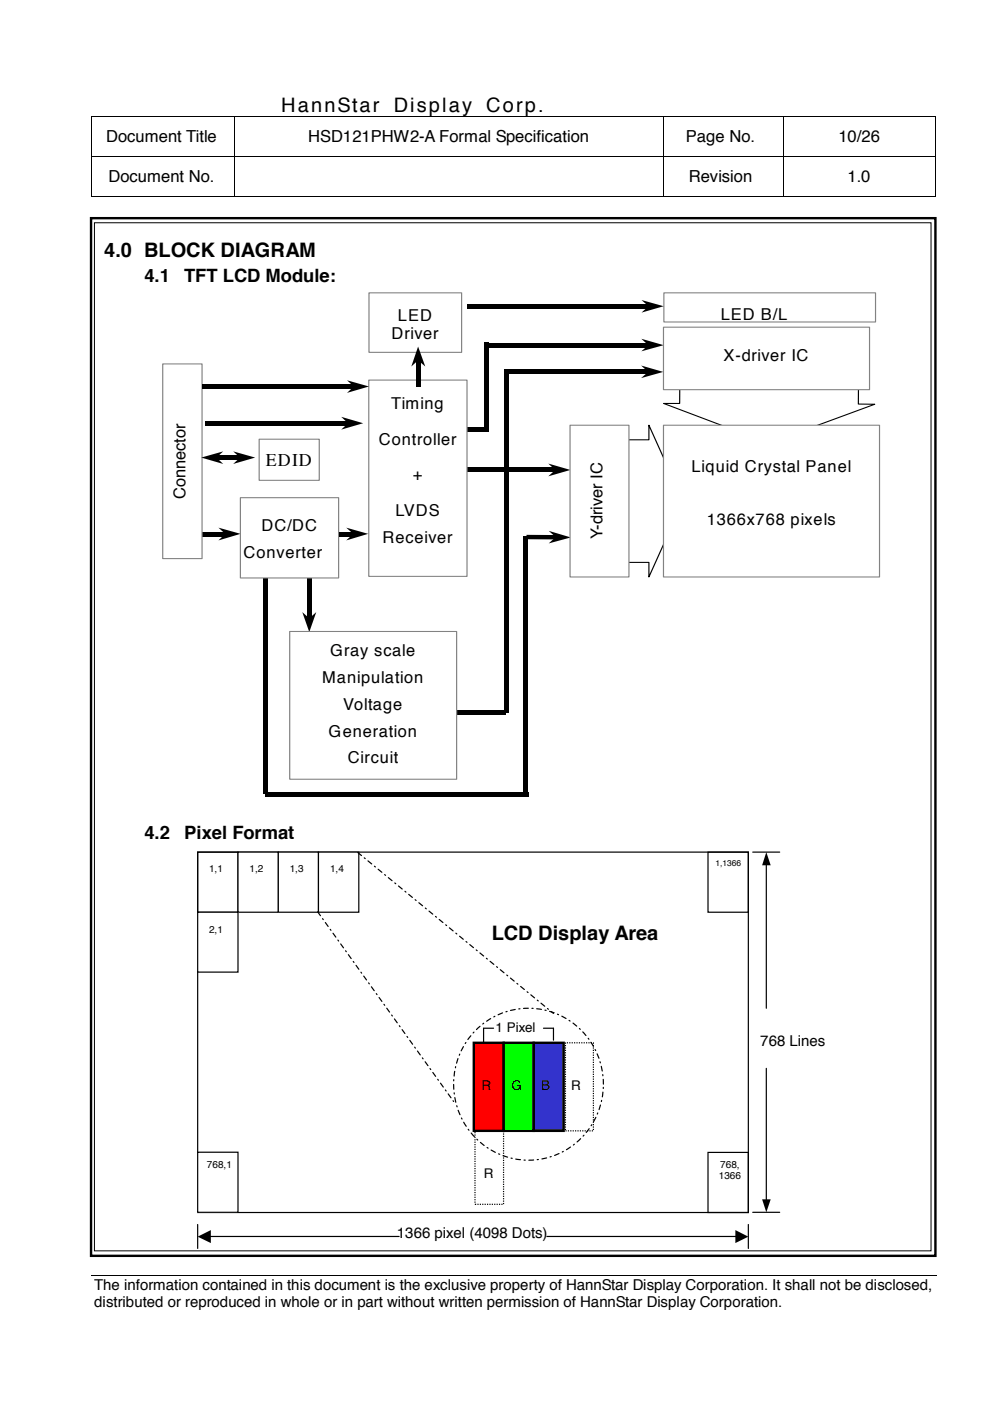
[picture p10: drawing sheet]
<svg xmlns="http://www.w3.org/2000/svg" width="210mm" height="297mm" viewBox="0 0 210 297" stroke-linecap="round" stroke-linejoin="round" font-family="sans-serif">
<g fill="#000">
<path d="M19.4 24.7h.2v.1h-.2zM19.4 33.1h.2v.2h-.2zM49.5 24.7h.2v.1h-.2zM49.5 33.1h.2v.2h-.2zM59.1 24.7h.1v.1h-.1zM140.5 24.7h.2v.1h-.2zM140.5 33.1h.2v.2h-.2zM165.9 24.7h.2v.1h-.2zM165.9 33.1h.2v.2h-.2zM198.2 24.7h.1v.1h-.1zM198.2 33.1h.1v.2h-.1zM19.4 41.6h.2v.2h-.2z"/>
<path d="M49.5 41.6h.2v.2h-.2zM140.5 41.6h.2v.2h-.2zM165.9 41.6h.2v.2h-.2zM198.2 41.6h.1v.2h-.1zM198.5 270.4v.1z"/>
</g>
<g fill="none" stroke="#000" stroke-width=".21">
<path d="M19.5 24.8v8.3M19.5 33.3v8.3M19.6 24.8h29.9M19.6 33.2h29.9M49.6 24.8v8.3M49.6 33.3v8.3M49.7 24.8h9.4M49.7 33.2h90.8M59.2 24.8h81.3M140.6 24.8v8.3M140.6 33.3v8.3M140.7 24.8h25.2"/>
<path d="M140.7 33.2h25.2M166 24.8v8.3M166 33.3v8.3M166.1 24.8h32.1M166.1 33.2h32.1M198.2 24.8v8.3M198.2 33.3v8.3M19.6 41.7h29.9M49.7 41.7h90.8M140.7 41.7h25.2M166.1 41.7h32.1M19.3 270.5h179.2"/>
</g>
<g fill="#fff">
<path d="M19.3 277.9h179.2z"/>
<path d="M198.5 270.5v7.4z"/>
</g>
<path d="M19.3 46.3h179v220h-179z" fill="none" stroke="#000" stroke-width=".51"/>
<path d="M20 47.2h177.4v218h-177.4z" fill-rule="evenodd" fill="#fff"/>
<path d="M20 47.2h177.4v218h-177.4z" fill="none" stroke="#000" stroke-width=".21"/>
<path d="M41.9 180.7h8.6v12.7h-8.6z" fill-rule="evenodd" fill="#fff"/>
<path d="M41.9 180.7h8.6v12.7h-8.6z" fill="none" stroke="#000" stroke-width=".25"/>
<path d="M150.1 180.7h8.6v12.7h-8.6z" fill-rule="evenodd" fill="#fff"/>
<path d="M150.1 180.7h8.6v12.7h-8.6z" fill="none" stroke="#000" stroke-width=".25"/>
<path d="M150.1 244.3h8.6v12.8h-8.6z" fill-rule="evenodd" fill="#fff"/>
<path d="M41.9 180.7h116.8v76.4h-116.8zM159.6 180.7h5.7M162.5 183.3v30.5M162.5 226.5v27.9M150.1 244.3h8.6v12.8h-8.6zM159.6 257h5.7" fill="none" stroke="#000" stroke-width=".25"/>
<path d="M162.5 180.7l.9 2.8h-1.8zM161.6 254.3h1.8l-.9 2.7z" fill="#000"/>
<path d="M41.9 193.4h8.6v12.7h-8.6z" fill-rule="evenodd" fill="#fff"/>
<path d="M41.9 193.4h8.6v12.7h-8.6z" fill="none" stroke="#000" stroke-width=".25"/>
<path d="M50.5 180.7h8.5v12.7h-8.5z" fill-rule="evenodd" fill="#fff"/>
<path d="M50.5 180.7h8.5v12.7h-8.5z" fill="none" stroke="#000" stroke-width=".25"/>
<path d="M59 180.7h8.5v12.7h-8.5z" fill-rule="evenodd" fill="#fff"/>
<path d="M59 180.7h8.5v12.7h-8.5z" fill="none" stroke="#000" stroke-width=".25"/>
<path d="M67.5 180.7h8.6v12.7h-8.6z" fill-rule="evenodd" fill="#fff"/>
<path d="M67.5 180.7h8.6v12.7h-8.6zM41.9 259.6v5.1M158.7 259.6v5.1M44.6 262.2h40M116 262.2h40" fill="none" stroke="#000" stroke-width=".25"/>
<path d="M41.9 262.2l2.8-1.4v2.8zM155.9 260.8l2.8 1.4-2.8 1.4z" fill="#000"/>
<path d="M41.9 244.3h8.6v12.7h-8.6z" fill-rule="evenodd" fill="#fff"/>
<path d="M41.9 244.3h8.6v12.7h-8.6z" fill="none" stroke="#000" stroke-width=".25"/>
<path d="M119.9 221.1h5.9v18.7h-5.9z" fill-rule="evenodd" fill="#fff"/>
<path d="M119.9 221.1h5.9v18.7h-5.9z" fill="none" stroke="#000" stroke-width=".25" stroke-dasharray=".3 .3" stroke-linecap="butt"/>
<path d="M100.7 239.8h6.1v15.5h-6.1z" fill-rule="evenodd" fill="#fff"/>
<path d="M100.7 239.8h6.1v15.5h-6.1z" fill="none" stroke="#000" stroke-width=".25" stroke-dasharray=".3 .3" stroke-linecap="butt"/>
<path d="M113.2 221.1h6.3v18.7h-6.3z" fill-rule="evenodd" fill="#33c"/>
<path d="M113.2 221.1h6.3v18.7h-6.3z" fill="none" stroke="#000" stroke-width=".51"/>
<path d="M100.5 221.1h6.3v18.7h-6.3z" fill-rule="evenodd" fill="#f00"/>
<path d="M100.5 221.1h6.3v18.7h-6.3z" fill="none" stroke="#000" stroke-width=".51"/>
<path d="M106.8 221.1h6.4v18.7h-6.4z" fill-rule="evenodd" fill="#0f0"/>
<path d="M106.8 221.1h6.4v18.7h-6.4z" fill="none" stroke="#000" stroke-width=".51"/>
<path d="M67.4 193.3l28.8 40.2M75.9 180.7l41.4 34.2M100.8 218.5a16 16 0 0 1 21.5-.9 16 16 0 0 1 2.9 21.3 15.9 15.9 0 0 1-19.4 5.8 15.9 15.9 0 0 1-9.3-18.1 16.1 16.1 0 0 1 4.3-8.1z" fill="none" stroke="#000" stroke-width=".25" stroke-dasharray="1 .8 .3 .8"/>
<path d="M104.6 218h-2.1v3.1M115.2 218h2.1v2.5" fill="none" stroke="#000" stroke-width=".25"/>
<path d="M103.2 72.7h34.3v.9h-34.3zM99.1 90.7h4.1v.9h-4.1zM102.7 72.7h1v18.9h-1zM99.1 99.2h18.7v.9h-18.7zM56.2 167.9h55.8v1h-55.8z" fill="#000"/>
<path d="M136 71.8l4.7 1.4-4.7 1.3 1.5-1.3zM116.2 98.3l4.7 1.3-4.7 1.4 1.5-1.4z" fill="#000"/>
<path d="M128.2 93.2h9.4v-3l7.2 16-7.2 16.1v-3.1h-9.4z" fill-rule="evenodd" fill="#fff"/>
<path d="M128.2 93.2h9.4v-3l7.2 16-7.2 16.1v-3.1h-9.4z" fill="none" stroke="#000" stroke-width=".24"/>
<path d="M144.1 78.8l37.9 .1v6.8h3.5l-22.5 8.3-22.3-8.5h3.4z" fill-rule="evenodd" fill="#fff"/>
<path d="M144.1 78.8l37.9 .1v6.8h3.5l-22.5 8.3-22.3-8.5h3.4z" fill="none" stroke="#000" stroke-width=".24"/>
<path d="M42.6 112.8h5.2v.9h-5.2zM65 122.7h1.1v8.5h-1.1zM96.8 150.6h10.4v.9h-10.4zM106.8 78.3h1.1v72.9h-1.1zM55.7 122.7h1v45.7h-1zM110.9 113.6h1v54.3h-1z" fill="#000"/>
<path d="M46.3 111.9l4.7 1.3-4.7 1.4 1.5-1.4zM64.1 129.8l1.5 1.3 1.5-1.3-1.5 4.2z" fill="#000"/>
<path d="M51 105.5h20.8v17h-20.8z" fill-rule="evenodd" fill="#fff"/>
<path d="M51 105.5h20.8v17h-20.8z" fill="none" stroke="#808080" stroke-width=".24"/>
<path d="M78.2 80.6h20.8v41.6h-20.8z" fill-rule="evenodd" fill="#fff"/>
<path d="M78.2 80.6h20.8v41.6h-20.8z" fill="none" stroke="#808080" stroke-width=".24"/>
<path d="M34.5 77.2h8.3v41.2h-8.3z" fill-rule="evenodd" fill="#fff"/>
<path d="M34.5 77.2h8.3v41.2h-8.3z" fill="none" stroke="#808080" stroke-width=".24"/>
<path d="M61.4 133.9h35.4v31.3h-35.4z" fill-rule="evenodd" fill="#fff"/>
<path d="M61.4 133.9h35.4v31.3h-35.4z" fill="none" stroke="#808080" stroke-width=".24"/>
<path d="M140.7 90.2h45.8v32.1h-45.8z" fill-rule="evenodd" fill="#fff"/>
<path d="M140.7 90.2h45.8v32.1h-45.8z" fill="none" stroke="#808080" stroke-width=".24"/>
<path d="M107.3 78.3h30.2v1h-30.2zM111.6 113.4h6.3v1l-6.3-.1z" fill="#000"/>
<path d="M135.9 77.5l4.7 1.4-4.7 1.3 1.5-1.3zM116.3 112.6l4.7 1.3-4.7 1.3 1.5-1.3z" fill="#000"/>
<path d="M140.7 69.4h43.7v13.2h-43.7z" fill-rule="evenodd" fill="#fff"/>
<path d="M140.7 69.4h43.7v13.2h-43.7z" fill="none" stroke="#808080" stroke-width=".24"/>
<path d="M120.9 90.2h12.4v32.1h-12.4z" fill-rule="evenodd" fill="#fff"/>
<path d="M120.9 90.2h12.5v32.1h-12.5z" fill="none" stroke="#808080" stroke-width=".24"/>
<path d="M43.4 89.3h30.5v.9h-30.5zM71.8 112.8h3.2v.9h-3.2z" fill="#000"/>
<path d="M72.3 88.4l4.7 1.3-4.7 1.4 1.5-1.4zM73.4 111.9l4.7 1.3-4.7 1.4 1.5-1.4z" fill="#000"/>
<path d="M54.9 93.1h12.8v8.7h-12.8z" fill-rule="evenodd" fill="#fff"/>
<path d="M54.9 93.1h12.8v8.7h-12.8z" fill="none" stroke="#808080" stroke-width=".24"/>
<path d="M140.8 62.1h44.8v6.2h-44.8z" fill-rule="evenodd" fill="#fff"/>
<path d="M140.8 62.1h44.8v6.2h-44.8z" fill="none" stroke="#808080" stroke-width=".24"/>
<path d="M78.2 62.1h19.7v12.6h-19.7z" fill-rule="evenodd" fill="#fff"/>
<path d="M78.2 62.1h19.7v12.6h-19.7z" fill="none" stroke="#808080" stroke-width=".24"/>
<path d="M99.1 64.5h38.5v.9h-38.5zM42.8 81.5h32.3v1h-32.3zM45.8 96.5h5.2v1h-5.2zM88.1 76.3h1.1v5.6h-1.1z" fill="#000"/>
<path d="M88.6 73.5l1.6 4.2-1.6-1.3-1.4 1.3zM136 63.6l4.7 1.3-4.7 1.4 1.5-1.4zM42.7 97l4.6-1.3-1.4 1.3 1.4 1.4zM49.4 95.7l4.7 1.3-4.7 1.4 1.5-1.4zM73.6 80.6l4.6 1.3-4.6 1.4 1.4-1.4z" fill="#000"/>
<g font-size="4.2">
<text x="59.6" y="23.8">HannStar</text>
<text x="83.5" y="23.8">Display Corp.</text>
<text x="22.1" y="54.5">4.0 BLOCK DIAGRAM</text>
<text x="104.3" y="199.4">LCD Display Area</text>
</g>
<g font-size="3.9">
<text x="30.6" y="59.8">4.1</text>
<text x="39.1" y="59.8">TFT LCD Module:</text>
<text x="30.6" y="177.9">4.2</text>
<text x="39.1" y="177.9">Pixel Format</text>
</g>
<text font-size="3.8" x="56.4" y="98.7">EDID</text>
<g font-size="3.5">
<text x="22.5" y="30.2">Document Title</text>
<text x="65.3" y="30.2">HSD121PHW2-A Formal Specification</text>
<text x="145.4" y="30.2">Page No.</text>
<text x="177.8" y="30.2">10/26</text>
<text x="23" y="38.7">Document No.</text>
<text x="146" y="38.7">Revision</text>
<text x="179.7" y="38.7">1.0</text>
<text x="83" y="72">Driver</text>
<text x="84.4" y="68.1">LED</text>
<text x="152.8" y="67.9">LED B/L</text>
<text x="153.4" y="76.4">X-driver IC</text>
<text x="82.9" y="86.7">Timing</text>
<text x="80.3" y="94.3">Controller</text>
<text x="87.5" y="101.8">+</text>
<text x="146.6" y="100">Liquid Crystal Panel</text>
<text x="39.3" y="105.8" transform="rotate(-90 39.3 105.8)">Connector</text>
<text x="55.4" y="112.6">DC/DC</text>
<text x="83.8" y="109.4">LVDS</text>
<text x="149.9" y="111.3">1366x768 pixels</text>
<text x="51.6" y="118.3">Converter</text>
<text x="81.1" y="115">Receiver</text>
<text x="127.7" y="114.4" transform="rotate(-90 127.7 114.4)">Y-driver IC</text>
<text x="70" y="139.2">Gray scale</text>
<text x="68.3" y="144.9">Manipulation</text>
<text x="72.8" y="150.6">Voltage</text>
<text x="69.7" y="156.2">Generation</text>
<text x="73.7" y="161.9">Circuit</text>
</g>
<g font-size="3.2">
<text x="161.2" y="221.9">768 Lines</text>
<text x="84.2" y="262.5">1366 pixel (4098 Dots)</text>
<text x="20" y="273.5">The information contained in this document is the exclusive property of HannStar Display Corporation. It shall not be disclosed,</text>
<text x="20" y="277.1">distributed or reproduced in whole or in part without written permission of HannStar Display Corporation.</text>
</g>
<g font-size="2.8">
<text x="105.1" y="218.7">1 Pixel</text>
<text x="102.1" y="231.2">R</text>
<text x="108.5" y="231.2">G</text>
<text x="114.8" y="231.2">B</text>
<text x="121.1" y="231.2">R</text>
<text x="102.6" y="249.8">R</text>
</g>
<g font-size="2.1">
<text x="44.3" y="185">1,1</text>
<text x="52.9" y="185">1,2</text>
<text x="61.4" y="185">1,3</text>
<text x="70" y="185">1,4</text>
<text x="44.3" y="197.7">2,1</text>
<text x="43.9" y="247.6">768,1</text>
<text x="152.4" y="250">1366</text>
<text x="152.7" y="247.6">768,</text>
</g>
<text font-size="1.8" x="151.7" y="183.5">1,1366</text>
</svg>
